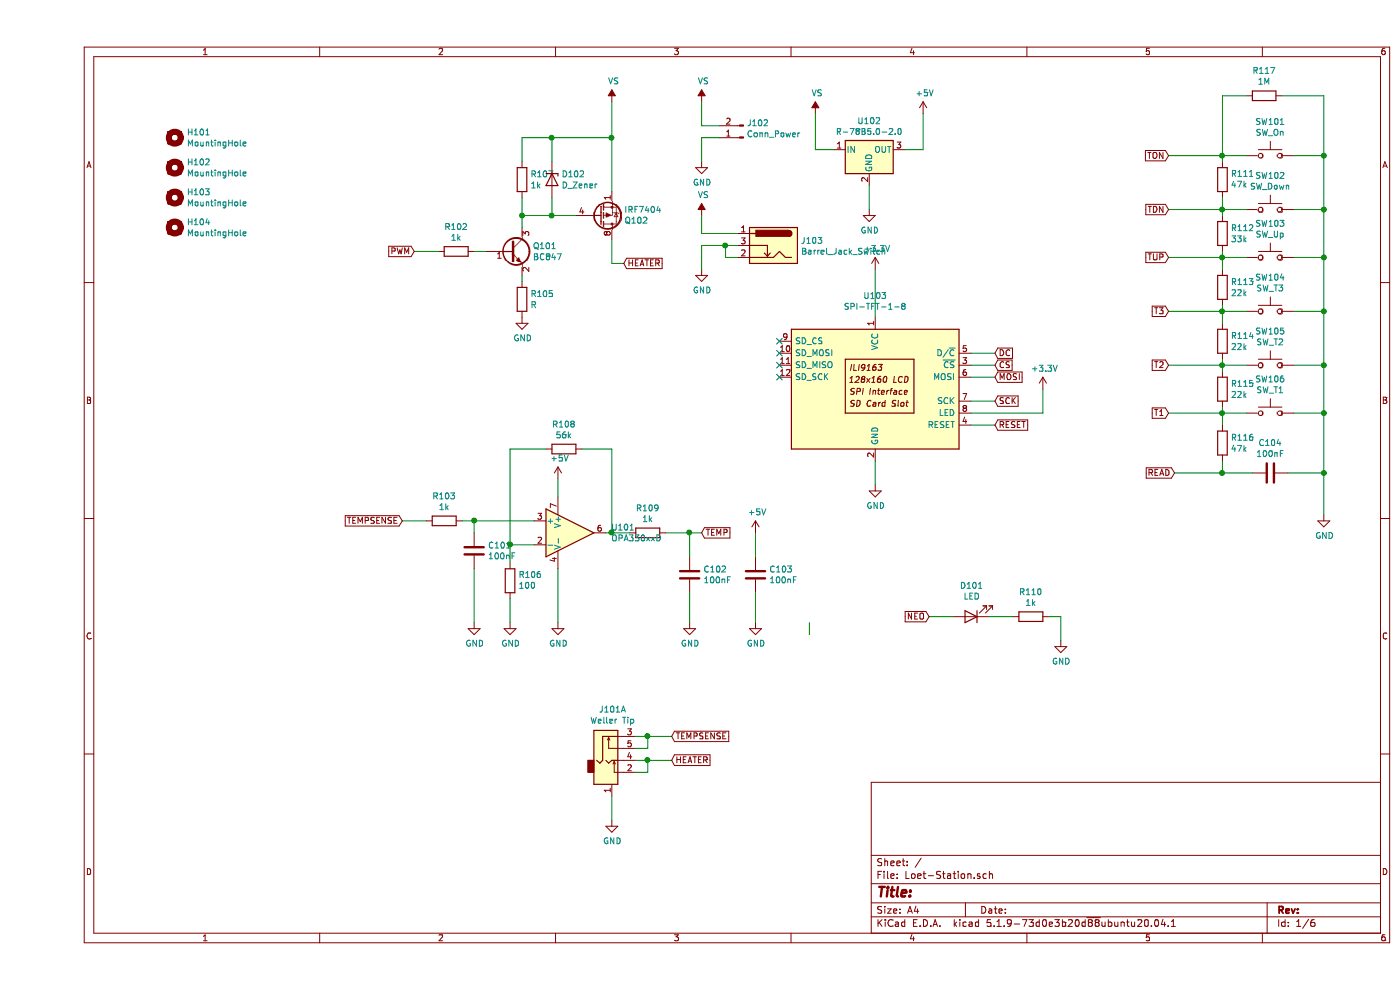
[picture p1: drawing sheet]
EESchema Schematic File Version 4
EELAYER 30 0
EELAYER END
$Descr A4 11693 8268
encoding utf-8
Sheet 1 6
Title ""
Date ""
Rev ""
Comp ""
Comment1 ""
Comment2 ""
Comment3 ""
Comment4 ""
$EndDescr
$Comp
L MY_DISPLAY_DRIVER:SPI-TFT-1-8 U103
U 1 1
P 7000 3250
F 0 "U103" H 7000 4031 50  0000 C CNN
F 1 "SPI-TFT-1-8" H 7000 3940 50  0000 C CNN
F 2 "MY_Display:TFT-SPI-1-8" H 7000 2550 50  0001 C CNN
F 3 "http://pan.baidu.com/s/11Y990" H 6350 3750 50  0001 C CNN
	1    7000 3250
	1    0    0    -1  
$EndComp
$Comp
L power:GND #PWR0118
U 1 1
P 7000 4050
F 0 "#PWR0118" H 7000 3800 50  0001 C CNN
F 1 "GND" H 7005 3877 50  0000 C CNN
F 2 "" H 7000 4050 50  0001 C CNN
F 3 "" H 7000 4050 50  0001 C CNN
	1    7000 4050
	1    0    0    -1  
$EndComp
Wire Wire Line
	7000 2250 7000 2650
Wire Wire Line
	7000 3850 7000 4050
Text GLabel 8000 2950 2    50   Input ~ 0
DC
Text GLabel 8000 3050 2    50   Input ~ 0
CS
Text GLabel 8000 3150 2    50   Input ~ 0
MOSI
Text GLabel 8000 3350 2    50   Input ~ 0
SCK
Text GLabel 8000 3550 2    50   Input ~ 0
RESET
Wire Wire Line
	7800 2950 8000 2950
Wire Wire Line
	7800 3050 8000 3050
Wire Wire Line
	7800 3150 8000 3150
Wire Wire Line
	7800 3350 8000 3350
Wire Wire Line
	7800 3550 8000 3550
$Comp
L Connector:Conn_01x02_Male J102
U 1 1
P 5900 1150
F 0 "J102" H 5872 1032 50  0000 R CNN
F 1 "Conn_Power" H 5872 1123 50  0000 R CNN
F 2 "TerminalBlock:TerminalBlock_bornier-2_P5.08mm" H 5900 1150 50  0001 C CNN
F 3 "~" H 5900 1150 50  0001 C CNN
	1    5900 1150
	-1   0    0    1   
$EndComp
$Comp
L power:GND #PWR0112
U 1 1
P 5550 1350
F 0 "#PWR0112" H 5550 1100 50  0001 C CNN
F 1 "GND" H 5555 1177 50  0000 C CNN
F 2 "" H 5550 1350 50  0001 C CNN
F 3 "" H 5550 1350 50  0001 C CNN
	1    5550 1350
	1    0    0    -1  
$EndComp
$Comp
L power:VS #PWR0111
U 1 1
P 5550 850
F 0 "#PWR0111" H 5350 700 50  0001 C CNN
F 1 "VS" H 5565 1023 50  0000 C CNN
F 2 "" H 5550 850 50  0001 C CNN
F 3 "" H 5550 850 50  0001 C CNN
	1    5550 850 
	1    0    0    -1  
$EndComp
Wire Wire Line
	5700 1150 5550 1150
Wire Wire Line
	5550 1150 5550 1350
Wire Wire Line
	5700 1050 5550 1050
Wire Wire Line
	5550 1050 5550 850 
Text GLabel 9500 3950 0    50   Input ~ 0
READ
Wire Wire Line
	9900 3950 10150 3950
Connection ~ 10750 3050
Wire Wire Line
	10500 3050 10750 3050
Wire Wire Line
	10750 3950 10750 4300
Connection ~ 10750 3950
Wire Wire Line
	10450 3950 10750 3950
$Comp
L Device:C C104
U 1 1
P 10300 3950
F 0 "C104" V 10048 3950 50  0000 C CNN
F 1 "100nF" V 10139 3950 50  0000 C CNN
F 2 "Capacitor_SMD:C_1206_3216Metric" H 10338 3800 50  0001 C CNN
F 3 "~" H 10300 3950 50  0001 C CNN
	1    10300 3950
	0    1    1    0   
$EndComp
$Comp
L power:GND #PWR0122
U 1 1
P 10750 4300
F 0 "#PWR0122" H 10750 4050 50  0001 C CNN
F 1 "GND" H 10755 4127 50  0000 C CNN
F 2 "" H 10750 4300 50  0001 C CNN
F 3 "" H 10750 4300 50  0001 C CNN
	1    10750 4300
	1    0    0    -1  
$EndComp
Wire Wire Line
	10100 3050 9900 3050
Wire Wire Line
	9900 2600 9900 2700
Wire Wire Line
	10100 2600 9900 2600
Wire Wire Line
	9900 2150 9900 2250
Wire Wire Line
	10100 2150 9900 2150
Wire Wire Line
	9900 1750 9900 1800
Wire Wire Line
	10100 1750 9900 1750
Wire Wire Line
	9900 3850 9900 3950
Wire Wire Line
	9900 3000 9900 3050
Connection ~ 9900 2600
Wire Wire Line
	9900 2550 9900 2600
Connection ~ 9900 2150
Wire Wire Line
	9900 2100 9900 2150
Connection ~ 9900 1750
Wire Wire Line
	9900 1650 9900 1750
Wire Wire Line
	9900 1300 9900 1350
Wire Wire Line
	10100 1300 9900 1300
Connection ~ 9900 1300
Wire Wire Line
	10100 800  9900 800 
Wire Wire Line
	10400 800  10750 800 
Wire Wire Line
	10750 800  10750 1300
$Comp
L Device:R R117
U 1 1
P 10250 800
F 0 "R117" V 10457 800 50  0000 C CNN
F 1 "1M" V 10366 800 50  0000 C CNN
F 2 "Resistor_SMD:R_0805_2012Metric" V 10180 800 50  0001 C CNN
F 3 "~" H 10250 800 50  0001 C CNN
	1    10250 800 
	0    -1   -1   0   
$EndComp
Wire Wire Line
	10750 3050 10750 2600
Connection ~ 10750 2600
Wire Wire Line
	10500 2600 10750 2600
$Comp
L Switch:SW_Push SW102
U 1 1
P 10300 1750
F 0 "SW102" H 10300 2035 50  0000 C CNN
F 1 "SW_Down" H 10300 1944 50  0000 C CNN
F 2 "Button_Switch_THT:SW_PUSH_6mm_H5mm" H 10300 1950 50  0001 C CNN
F 3 "~" H 10300 1950 50  0001 C CNN
	1    10300 1750
	1    0    0    -1  
$EndComp
$Comp
L Switch:SW_Push SW103
U 1 1
P 10300 2150
F 0 "SW103" H 10300 2435 50  0000 C CNN
F 1 "SW_Up" H 10300 2344 50  0000 C CNN
F 2 "Button_Switch_THT:SW_PUSH_6mm_H5mm" H 10300 2350 50  0001 C CNN
F 3 "~" H 10300 2350 50  0001 C CNN
	1    10300 2150
	1    0    0    -1  
$EndComp
$Comp
L Device:R R116
U 1 1
P 9900 3700
F 0 "R116" H 9970 3746 50  0000 L CNN
F 1 "47k" H 9970 3655 50  0000 L CNN
F 2 "Resistor_SMD:R_0805_2012Metric" V 9830 3700 50  0001 C CNN
F 3 "~" H 9900 3700 50  0001 C CNN
	1    9900 3700
	1    0    0    -1  
$EndComp
$Comp
L Device:R R114
U 1 1
P 9900 2850
F 0 "R114" H 9970 2896 50  0000 L CNN
F 1 "22k" H 9970 2805 50  0000 L CNN
F 2 "Resistor_SMD:R_0805_2012Metric" V 9830 2850 50  0001 C CNN
F 3 "~" H 9900 2850 50  0001 C CNN
	1    9900 2850
	1    0    0    -1  
$EndComp
$Comp
L Device:R R113
U 1 1
P 9900 2400
F 0 "R113" H 9970 2446 50  0000 L CNN
F 1 "22k" H 9970 2355 50  0000 L CNN
F 2 "Resistor_SMD:R_0805_2012Metric" V 9830 2400 50  0001 C CNN
F 3 "~" H 9900 2400 50  0001 C CNN
	1    9900 2400
	1    0    0    -1  
$EndComp
$Comp
L Device:R R112
U 1 1
P 9900 1950
F 0 "R112" H 9970 1996 50  0000 L CNN
F 1 "33k" H 9970 1905 50  0000 L CNN
F 2 "Resistor_SMD:R_0805_2012Metric" V 9830 1950 50  0001 C CNN
F 3 "~" H 9900 1950 50  0001 C CNN
	1    9900 1950
	1    0    0    -1  
$EndComp
$Comp
L Device:R R111
U 1 1
P 9900 1500
F 0 "R111" H 9830 1454 50  0000 R CNN
F 1 "47k" H 9830 1545 50  0000 R CNN
F 2 "Resistor_SMD:R_0805_2012Metric" V 9830 1500 50  0001 C CNN
F 3 "~" H 9900 1500 50  0001 C CNN
	1    9900 1500
	-1   0    0    1   
$EndComp
Wire Wire Line
	10750 2150 10750 2600
Wire Wire Line
	10750 1750 10750 2150
Connection ~ 10750 2150
Wire Wire Line
	10500 2150 10750 2150
Wire Wire Line
	10500 1750 10750 1750
Wire Wire Line
	10500 1300 10750 1300
Connection ~ 10750 1750
Connection ~ 10750 1300
Wire Wire Line
	10750 1300 10750 1750
$Comp
L Switch:SW_Push SW104
U 1 1
P 10300 2600
F 0 "SW104" H 10300 2885 50  0000 C CNN
F 1 "SW_T3" H 10300 2794 50  0000 C CNN
F 2 "Button_Switch_THT:SW_PUSH_6mm_H5mm" H 10300 2800 50  0001 C CNN
F 3 "~" H 10300 2800 50  0001 C CNN
	1    10300 2600
	1    0    0    -1  
$EndComp
$Comp
L Switch:SW_Push SW105
U 1 1
P 10300 3050
F 0 "SW105" H 10300 3335 50  0000 C CNN
F 1 "SW_T2" H 10300 3244 50  0000 C CNN
F 2 "Button_Switch_THT:SW_PUSH_6mm_H5mm" H 10300 3250 50  0001 C CNN
F 3 "~" H 10300 3250 50  0001 C CNN
	1    10300 3050
	1    0    0    -1  
$EndComp
$Comp
L Switch:SW_Push SW106
U 1 1
P 10300 3450
F 0 "SW106" H 10300 3735 50  0000 C CNN
F 1 "SW_T1" H 10300 3644 50  0000 C CNN
F 2 "Button_Switch_THT:SW_PUSH_6mm_H5mm" H 10300 3650 50  0001 C CNN
F 3 "~" H 10300 3650 50  0001 C CNN
	1    10300 3450
	1    0    0    -1  
$EndComp
$Comp
L Device:R R102
U 1 1
P 3500 2100
F 0 "R102" V 3293 2100 50  0000 C CNN
F 1 "1k" V 3384 2100 50  0000 C CNN
F 2 "Resistor_SMD:R_0805_2012Metric" V 3430 2100 50  0001 C CNN
F 3 "~" H 3500 2100 50  0001 C CNN
	1    3500 2100
	0    1    1    0   
$EndComp
$Comp
L Device:R R107
U 1 1
P 4050 1500
F 0 "R107" H 4120 1546 50  0000 L CNN
F 1 "1k" H 4120 1455 50  0000 L CNN
F 2 "Resistor_SMD:R_0805_2012Metric" V 3980 1500 50  0001 C CNN
F 3 "~" H 4050 1500 50  0001 C CNN
	1    4050 1500
	1    0    0    -1  
$EndComp
Text GLabel 3150 2100 0    50   Input ~ 0
PWM
Wire Wire Line
	3150 2100 3350 2100
Wire Wire Line
	4050 1900 4050 1800
Wire Wire Line
	4300 1150 4800 1150
Connection ~ 4800 1150
Wire Wire Line
	4800 1150 4800 1600
$Comp
L power:GND #PWR0105
U 1 1
P 4050 2650
F 0 "#PWR0105" H 4050 2400 50  0001 C CNN
F 1 "GND" H 4055 2477 50  0000 C CNN
F 2 "" H 4050 2650 50  0001 C CNN
F 3 "" H 4050 2650 50  0001 C CNN
	1    4050 2650
	1    0    0    -1  
$EndComp
Wire Wire Line
	4050 1800 4300 1800
Wire Wire Line
	4300 1150 4300 1350
Wire Wire Line
	4300 1650 4300 1800
Connection ~ 4300 1800
Wire Wire Line
	4300 1800 4500 1800
$Comp
L Amplifier_Operational:OPA330xxD U101
U 1 1
P 4450 4450
F 0 "U101" H 4794 4496 50  0000 L CNN
F 1 "OPA330xxD" H 4794 4405 50  0000 L CNN
F 2 "Package_SO:SOIC-8_3.9x4.9mm_P1.27mm" H 4350 4250 50  0001 L CNN
F 3 "http://www.ti.com/lit/ds/symlink/opa330.pdf" H 4600 4600 50  0001 C CNN
	1    4450 4450
	1    0    0    -1  
$EndComp
$Comp
L Device:R R109
U 1 1
P 5100 4450
F 0 "R109" V 4893 4450 50  0000 C CNN
F 1 "1k" V 4984 4450 50  0000 C CNN
F 2 "Resistor_SMD:R_0805_2012Metric" V 5030 4450 50  0001 C CNN
F 3 "~" H 5100 4450 50  0001 C CNN
	1    5100 4450
	0    1    1    0   
$EndComp
$Comp
L Device:R R108
U 1 1
P 4400 3750
F 0 "R108" V 4193 3750 50  0000 C CNN
F 1 "56k" V 4284 3750 50  0000 C CNN
F 2 "Resistor_SMD:R_0805_2012Metric" V 4330 3750 50  0001 C CNN
F 3 "~" H 4400 3750 50  0001 C CNN
	1    4400 3750
	0    1    1    0   
$EndComp
$Comp
L Device:R R103
U 1 1
P 3400 4350
F 0 "R103" V 3193 4350 50  0000 C CNN
F 1 "1k" V 3284 4350 50  0000 C CNN
F 2 "Resistor_SMD:R_0805_2012Metric" V 3330 4350 50  0001 C CNN
F 3 "~" H 3400 4350 50  0001 C CNN
	1    3400 4350
	0    1    1    0   
$EndComp
$Comp
L Device:R R106
U 1 1
P 3950 4850
F 0 "R106" H 3880 4804 50  0000 R CNN
F 1 "100" H 3880 4895 50  0000 R CNN
F 2 "Resistor_SMD:R_0805_2012Metric" V 3880 4850 50  0001 C CNN
F 3 "~" H 3950 4850 50  0001 C CNN
	1    3950 4850
	-1   0    0    1   
$EndComp
$Comp
L Device:C C102
U 1 1
P 5450 4800
F 0 "C102" H 5565 4846 50  0000 L CNN
F 1 "100nF" H 5565 4755 50  0000 L CNN
F 2 "Capacitor_SMD:C_1206_3216Metric" H 5488 4650 50  0001 C CNN
F 3 "~" H 5450 4800 50  0001 C CNN
	1    5450 4800
	1    0    0    -1  
$EndComp
$Comp
L Device:C C101
U 1 1
P 3650 4600
F 0 "C101" H 3765 4646 50  0000 L CNN
F 1 "100nF" H 3765 4555 50  0000 L CNN
F 2 "Capacitor_SMD:C_1206_3216Metric" H 3688 4450 50  0001 C CNN
F 3 "~" H 3650 4600 50  0001 C CNN
	1    3650 4600
	1    0    0    -1  
$EndComp
$Comp
L Device:C C103
U 1 1
P 6000 4800
F 0 "C103" H 6115 4846 50  0000 L CNN
F 1 "100nF" H 6115 4755 50  0000 L CNN
F 2 "Capacitor_SMD:C_1206_3216Metric" H 6038 4650 50  0001 C CNN
F 3 "~" H 6000 4800 50  0001 C CNN
	1    6000 4800
	1    0    0    -1  
$EndComp
Text GLabel 5550 4450 2    50   Input ~ 0
TEMP
Wire Wire Line
	4750 4450 4800 4450
Connection ~ 5450 4450
Wire Wire Line
	5450 4450 5550 4450
Wire Wire Line
	5450 4450 5450 4650
Wire Wire Line
	5250 4450 5450 4450
Wire Wire Line
	4550 3750 4800 3750
Wire Wire Line
	4800 3750 4800 4450
Connection ~ 4800 4450
Wire Wire Line
	4800 4450 4950 4450
Wire Wire Line
	3550 4350 3650 4350
Wire Wire Line
	3650 4450 3650 4350
Connection ~ 3650 4350
Wire Wire Line
	3650 4350 4150 4350
Wire Wire Line
	4150 4550 3950 4550
Wire Wire Line
	3950 4550 3950 4700
Text GLabel 3050 4350 0    50   Input ~ 0
TEMPSENSE
Wire Wire Line
	3050 4350 3250 4350
$Comp
L power:+5V #PWR0113
U 1 1
P 6000 4450
F 0 "#PWR0113" H 6000 4300 50  0001 C CNN
F 1 "+5V" H 6015 4623 50  0000 C CNN
F 2 "" H 6000 4450 50  0001 C CNN
F 3 "" H 6000 4450 50  0001 C CNN
	1    6000 4450
	1    0    0    -1  
$EndComp
$Comp
L power:GND #PWR0110
U 1 1
P 5450 5200
F 0 "#PWR0110" H 5450 4950 50  0001 C CNN
F 1 "GND" H 5455 5027 50  0000 C CNN
F 2 "" H 5450 5200 50  0001 C CNN
F 3 "" H 5450 5200 50  0001 C CNN
	1    5450 5200
	1    0    0    -1  
$EndComp
$Comp
L power:GND #PWR0114
U 1 1
P 6000 5200
F 0 "#PWR0114" H 6000 4950 50  0001 C CNN
F 1 "GND" H 6005 5027 50  0000 C CNN
F 2 "" H 6000 5200 50  0001 C CNN
F 3 "" H 6000 5200 50  0001 C CNN
	1    6000 5200
	1    0    0    -1  
$EndComp
$Comp
L power:GND #PWR0104
U 1 1
P 3950 5200
F 0 "#PWR0104" H 3950 4950 50  0001 C CNN
F 1 "GND" H 3955 5027 50  0000 C CNN
F 2 "" H 3950 5200 50  0001 C CNN
F 3 "" H 3950 5200 50  0001 C CNN
	1    3950 5200
	1    0    0    -1  
$EndComp
$Comp
L power:GND #PWR0103
U 1 1
P 3650 5200
F 0 "#PWR0103" H 3650 4950 50  0001 C CNN
F 1 "GND" H 3655 5027 50  0000 C CNN
F 2 "" H 3650 5200 50  0001 C CNN
F 3 "" H 3650 5200 50  0001 C CNN
	1    3650 5200
	1    0    0    -1  
$EndComp
Wire Wire Line
	6000 4450 6000 4650
Wire Wire Line
	6000 4950 6000 5200
Wire Wire Line
	5450 4950 5450 5200
Wire Wire Line
	3950 5000 3950 5200
Wire Wire Line
	3650 4750 3650 5200
Wire Wire Line
	4250 3750 3950 3750
Wire Wire Line
	3950 3750 3950 4550
Connection ~ 3950 4550
$Comp
L power:VS #PWR0108
U 1 1
P 4800 850
F 0 "#PWR0108" H 4600 700 50  0001 C CNN
F 1 "VS" H 4815 1023 50  0000 C CNN
F 2 "" H 4800 850 50  0001 C CNN
F 3 "" H 4800 850 50  0001 C CNN
	1    4800 850 
	1    0    0    -1  
$EndComp
Wire Wire Line
	4800 850  4800 1150
Wire Wire Line
	9500 3950 9900 3950
Connection ~ 9900 3950
$Comp
L power:+3.3V #PWR0117
U 1 1
P 7000 2250
F 0 "#PWR0117" H 7000 2100 50  0001 C CNN
F 1 "+3.3V" H 7015 2423 50  0000 C CNN
F 2 "" H 7000 2250 50  0001 C CNN
F 3 "" H 7000 2250 50  0001 C CNN
	1    7000 2250
	1    0    0    -1  
$EndComp
$Comp
L Regulator_Switching:R-78B5.0-2.0 U102
U 1 1
P 6950 1250
F 0 "U102" H 6950 1492 50  0000 C CNN
F 1 "R-78B5.0-2.0" H 6950 1401 50  0000 C CNN
F 2 "Converter_DCDC:Converter_DCDC_RECOM_R-78B-2.0_THT" H 7000 1000 50  0001 L CIN
F 3 "https://www.recom-power.com/pdf/Innoline/R-78Bxx-2.0.pdf" H 6950 1250 50  0001 C CNN
	1    6950 1250
	1    0    0    -1  
$EndComp
$Comp
L power:GND #PWR0116
U 1 1
P 6950 1750
F 0 "#PWR0116" H 6950 1500 50  0001 C CNN
F 1 "GND" H 6955 1577 50  0000 C CNN
F 2 "" H 6950 1750 50  0001 C CNN
F 3 "" H 6950 1750 50  0001 C CNN
	1    6950 1750
	1    0    0    -1  
$EndComp
$Comp
L power:VS #PWR0115
U 1 1
P 6500 950
F 0 "#PWR0115" H 6300 800 50  0001 C CNN
F 1 "VS" H 6515 1123 50  0000 C CNN
F 2 "" H 6500 950 50  0001 C CNN
F 3 "" H 6500 950 50  0001 C CNN
	1    6500 950 
	1    0    0    -1  
$EndComp
Wire Wire Line
	6500 950  6500 1250
Wire Wire Line
	6500 1250 6650 1250
Wire Wire Line
	6950 1550 6950 1750
$Comp
L power:GND #PWR0109
U 1 1
P 4800 6850
F 0 "#PWR0109" H 4800 6600 50  0001 C CNN
F 1 "GND" H 4805 6677 50  0000 C CNN
F 2 "" H 4800 6850 50  0001 C CNN
F 3 "" H 4800 6850 50  0001 C CNN
	1    4800 6850
	1    0    0    -1  
$EndComp
Text GLabel 5300 6150 2    50   Input ~ 0
TEMPSENSE
Text GLabel 4900 2200 2    50   Input ~ 0
HEATER
Wire Wire Line
	4800 2000 4800 2200
Wire Wire Line
	4800 2200 4900 2200
Text GLabel 5300 6350 2    50   Input ~ 0
HEATER
Wire Wire Line
	5000 6150 5100 6150
Wire Wire Line
	5000 6350 5100 6350
Wire Wire Line
	5000 6450 5100 6450
Wire Wire Line
	5100 6450 5100 6350
Connection ~ 5100 6350
Wire Wire Line
	5100 6350 5300 6350
Wire Wire Line
	5000 6250 5100 6250
Wire Wire Line
	5100 6250 5100 6150
Connection ~ 5100 6150
Wire Wire Line
	5100 6150 5300 6150
Wire Wire Line
	4800 6650 4800 6850
$Comp
L MyConnector:AudioJack2_Dual_Ground_Switch J101
U 1 1
P 4800 6350
F 0 "J101" H 4807 6775 50  0000 C CNN
F 1 "Weller Tip" H 4807 6684 50  0000 C CNN
F 2 "Maiskolben2:Tayda_3.5mm_stereo_TRS_jack_A-853" H 4750 6550 50  0001 C CNN
F 3 "" H 4750 6550 50  0001 C CNN
	1    4800 6350
	1    0    0    -1  
$EndComp
Wire Wire Line
	6450 5200 6450 5300
$Sheet
S 8400 9700 1950 1250
U 60A4D645
F0 "processor" 50
F1 "processor.sch" 50
$EndSheet
$Comp
L power:+5V #PWR0119
U 1 1
P 7400 950
F 0 "#PWR0119" H 7400 800 50  0001 C CNN
F 1 "+5V" H 7415 1123 50  0000 C CNN
F 2 "" H 7400 950 50  0001 C CNN
F 3 "" H 7400 950 50  0001 C CNN
	1    7400 950 
	1    0    0    -1  
$EndComp
Wire Wire Line
	7250 1250 7400 1250
Wire Wire Line
	7400 1250 7400 950 
NoConn ~ 6200 2850
NoConn ~ 6200 2950
NoConn ~ 6200 3050
NoConn ~ 6200 3150
$Comp
L power:GND #PWR0107
U 1 1
P 4350 5200
F 0 "#PWR0107" H 4350 4950 50  0001 C CNN
F 1 "GND" H 4355 5027 50  0000 C CNN
F 2 "" H 4350 5200 50  0001 C CNN
F 3 "" H 4350 5200 50  0001 C CNN
	1    4350 5200
	1    0    0    -1  
$EndComp
$Comp
L power:+5V #PWR0106
U 1 1
P 4350 4000
F 0 "#PWR0106" H 4350 3850 50  0001 C CNN
F 1 "+5V" H 4365 4173 50  0000 C CNN
F 2 "" H 4350 4000 50  0001 C CNN
F 3 "" H 4350 4000 50  0001 C CNN
	1    4350 4000
	1    0    0    -1  
$EndComp
Wire Wire Line
	4350 4000 4350 4150
Wire Wire Line
	4350 4750 4350 5200
$Sheet
S 5050 9700 1550 1200
U 60C58A4D
F0 "options" 50
F1 "options.sch" 50
$EndSheet
$Comp
L power:+3.3V #PWR0120
U 1 1
P 8400 3250
F 0 "#PWR0120" H 8400 3100 50  0001 C CNN
F 1 "+3.3V" H 8415 3423 50  0000 C CNN
F 2 "" H 8400 3250 50  0001 C CNN
F 3 "" H 8400 3250 50  0001 C CNN
	1    8400 3250
	1    0    0    -1  
$EndComp
Wire Wire Line
	7800 3450 8400 3450
Wire Wire Line
	8400 3450 8400 3250
$Comp
L Switch:SW_Push SW101
U 1 1
P 10300 1300
F 0 "SW101" H 10300 1585 50  0000 C CNN
F 1 "SW_On" H 10300 1494 50  0000 C CNN
F 2 "Button_Switch_THT:SW_PUSH_6mm_H5mm" H 10300 1500 50  0001 C CNN
F 3 "~" H 10300 1500 50  0001 C CNN
	1    10300 1300
	1    0    0    -1  
$EndComp
Wire Wire Line
	10750 3050 10750 3450
$Comp
L Device:LED D101
U 1 1
P 7800 5150
F 0 "D101" H 7793 4895 50  0000 C CNN
F 1 "LED" H 7793 4986 50  0000 C CNN
F 2 "LED_THT:LED_D3.0mm_Clear" H 7800 5150 50  0001 C CNN
F 3 "~" H 7800 5150 50  0001 C CNN
	1    7800 5150
	-1   0    0    1   
$EndComp
$Comp
L Device:R R110
U 1 1
P 8300 5150
F 0 "R110" V 8093 5150 50  0000 C CNN
F 1 "1k" V 8184 5150 50  0000 C CNN
F 2 "Resistor_SMD:R_0805_2012Metric" V 8230 5150 50  0001 C CNN
F 3 "~" H 8300 5150 50  0001 C CNN
	1    8300 5150
	0    1    1    0   
$EndComp
$Comp
L power:GND #PWR0121
U 1 1
P 8550 5350
F 0 "#PWR0121" H 8550 5100 50  0001 C CNN
F 1 "GND" H 8555 5177 50  0000 C CNN
F 2 "" H 8550 5350 50  0001 C CNN
F 3 "" H 8550 5350 50  0001 C CNN
	1    8550 5350
	1    0    0    -1  
$EndComp
Text GLabel 7450 5150 0    50   Input ~ 0
NEO
Wire Wire Line
	7450 5150 7650 5150
Wire Wire Line
	7950 5150 8150 5150
Wire Wire Line
	8450 5150 8550 5150
Wire Wire Line
	8550 5150 8550 5350
$Comp
L Mechanical:MountingHole H101
U 1 1
P 1150 1150
F 0 "H101" H 1250 1196 50  0000 L CNN
F 1 "MountingHole" H 1250 1105 50  0000 L CNN
F 2 "MountingHole:MountingHole_3.2mm_M3_DIN965_Pad_TopBottom" H 1150 1150 50  0001 C CNN
F 3 "~" H 1150 1150 50  0001 C CNN
	1    1150 1150
	1    0    0    -1  
$EndComp
$Comp
L Mechanical:MountingHole H102
U 1 1
P 1150 1400
F 0 "H102" H 1250 1446 50  0000 L CNN
F 1 "MountingHole" H 1250 1355 50  0000 L CNN
F 2 "MountingHole:MountingHole_3.2mm_M3_DIN965_Pad_TopBottom" H 1150 1400 50  0001 C CNN
F 3 "~" H 1150 1400 50  0001 C CNN
	1    1150 1400
	1    0    0    -1  
$EndComp
$Comp
L Mechanical:MountingHole H103
U 1 1
P 1150 1650
F 0 "H103" H 1250 1696 50  0000 L CNN
F 1 "MountingHole" H 1250 1605 50  0000 L CNN
F 2 "MountingHole:MountingHole_3.2mm_M3_DIN965_Pad_TopBottom" H 1150 1650 50  0001 C CNN
F 3 "~" H 1150 1650 50  0001 C CNN
	1    1150 1650
	1    0    0    -1  
$EndComp
$Comp
L Mechanical:MountingHole H104
U 1 1
P 1150 1900
F 0 "H104" H 1250 1946 50  0000 L CNN
F 1 "MountingHole" H 1250 1855 50  0000 L CNN
F 2 "MountingHole:MountingHole_3.2mm_M3_DIN965_Pad_TopBottom" H 1150 1900 50  0001 C CNN
F 3 "~" H 1150 1900 50  0001 C CNN
	1    1150 1900
	1    0    0    -1  
$EndComp
Wire Wire Line
	9900 3450 9900 3550
Wire Wire Line
	10100 3450 9900 3450
Wire Wire Line
	10500 3450 10750 3450
Connection ~ 10750 3450
Wire Wire Line
	10750 3450 10750 3950
$Comp
L Device:R R115
U 1 1
P 9900 3250
F 0 "R115" H 9970 3296 50  0000 L CNN
F 1 "22k" H 9970 3205 50  0000 L CNN
F 2 "Resistor_SMD:R_0805_2012Metric" V 9830 3250 50  0001 C CNN
F 3 "~" H 9900 3250 50  0001 C CNN
	1    9900 3250
	1    0    0    -1  
$EndComp
Wire Wire Line
	9900 3050 9900 3100
Connection ~ 9900 3050
Wire Wire Line
	9900 3400 9900 3450
Connection ~ 9900 3450
Wire Wire Line
	4300 1150 4050 1150
Wire Wire Line
	4050 1150 4050 1350
Connection ~ 4300 1150
Wire Wire Line
	4050 1800 4050 1650
Connection ~ 4050 1800
$Comp
L Device:D_Zener D102
U 1 1
P 4300 1500
F 0 "D102" V 4254 1580 50  0000 L CNN
F 1 "D_Zener" V 4345 1580 50  0000 L CNN
F 2 "Diode_SMD:D_SOD-123" H 4300 1500 50  0001 C CNN
F 3 "~" H 4300 1500 50  0001 C CNN
	1    4300 1500
	0    1    1    0   
$EndComp
$Comp
L Device:R R105
U 1 1
P 4050 2500
F 0 "R105" H 4120 2546 50  0000 L CNN
F 1 "R" H 4120 2455 50  0000 L CNN
F 2 "Resistor_SMD:R_0805_2012Metric" V 3980 2500 50  0001 C CNN
F 3 "~" H 4050 2500 50  0001 C CNN
	1    4050 2500
	1    0    0    -1  
$EndComp
Wire Wire Line
	4050 2300 4050 2350
Wire Wire Line
	3650 2100 3750 2100
$Comp
L Transistor_FET:IRF7404 Q102
U 1 1
P 4700 1800
F 0 "Q102" H 4905 1846 50  0000 L CNN
F 1 "IRF7404" H 4905 1755 50  0000 L CNN
F 2 "Package_SO:SOIC-8_3.9x4.9mm_P1.27mm" H 4900 1725 50  0001 L CIN
F 3 "http://www.infineon.com/dgdl/irf7404.pdf?fileId=5546d462533600a4015355fa2b5b1b9e" V 4700 1800 50  0001 L CNN
	1    4700 1800
	1    0    0    1   
$EndComp
$Comp
L Transistor_BJT:BC847 Q101
U 1 1
P 3950 2100
F 0 "Q101" H 4141 2146 50  0000 L CNN
F 1 "BC847" H 4141 2055 50  0000 L CNN
F 2 "Package_TO_SOT_SMD:SOT-23" H 4150 2025 50  0001 L CIN
F 3 "http://www.infineon.com/dgdl/Infineon-BC847SERIES_BC848SERIES_BC849SERIES_BC850SERIES-DS-v01_01-en.pdf?fileId=db3a304314dca389011541d4630a1657" H 3950 2100 50  0001 L CNN
	1    3950 2100
	1    0    0    -1  
$EndComp
Text GLabel 9450 3450 0    50   Input ~ 0
T1
Text GLabel 9450 3050 0    50   Input ~ 0
T2
Text GLabel 9450 2600 0    50   Input ~ 0
T3
Text GLabel 9450 2150 0    50   Input ~ 0
TUP
Text GLabel 9450 1750 0    50   Input ~ 0
TDN
Text GLabel 9450 1300 0    50   Input ~ 0
TON
Wire Wire Line
	9900 800  9900 1300
Wire Wire Line
	9450 1300 9900 1300
Wire Wire Line
	9450 1750 9900 1750
Wire Wire Line
	9450 2150 9900 2150
Wire Wire Line
	9450 2600 9900 2600
Wire Wire Line
	9450 3050 9900 3050
Wire Wire Line
	9450 3450 9900 3450
$Comp
L Connector:Barrel_Jack_Switch J103
U 1 1
P 6150 2050
F 0 "J103" H 5920 2092 50  0000 R CNN
F 1 "Barrel_Jack_Switch" H 5920 2001 50  0000 R CNN
F 2 "Connector_BarrelJack:BarrelJack_Horizontal" H 6200 2010 50  0001 C CNN
F 3 "~" H 6200 2010 50  0001 C CNN
	1    6150 2050
	-1   0    0    -1  
$EndComp
$Comp
L power:GND #PWR0126
U 1 1
P 5550 2250
F 0 "#PWR0126" H 5550 2000 50  0001 C CNN
F 1 "GND" H 5555 2077 50  0000 C CNN
F 2 "" H 5550 2250 50  0001 C CNN
F 3 "" H 5550 2250 50  0001 C CNN
	1    5550 2250
	1    0    0    -1  
$EndComp
$Comp
L power:VS #PWR0127
U 1 1
P 5550 1800
F 0 "#PWR0127" H 5350 1650 50  0001 C CNN
F 1 "VS" H 5565 1973 50  0000 C CNN
F 2 "" H 5550 1800 50  0001 C CNN
F 3 "" H 5550 1800 50  0001 C CNN
	1    5550 1800
	1    0    0    -1  
$EndComp
Wire Wire Line
	5550 1800 5550 1950
Wire Wire Line
	5550 1950 5850 1950
Wire Wire Line
	5850 2050 5750 2050
Wire Wire Line
	5550 2050 5550 2250
Wire Wire Line
	5850 2150 5750 2150
Wire Wire Line
	5750 2150 5750 2050
Connection ~ 5750 2050
Wire Wire Line
	5750 2050 5550 2050
$EndSCHEMATC
